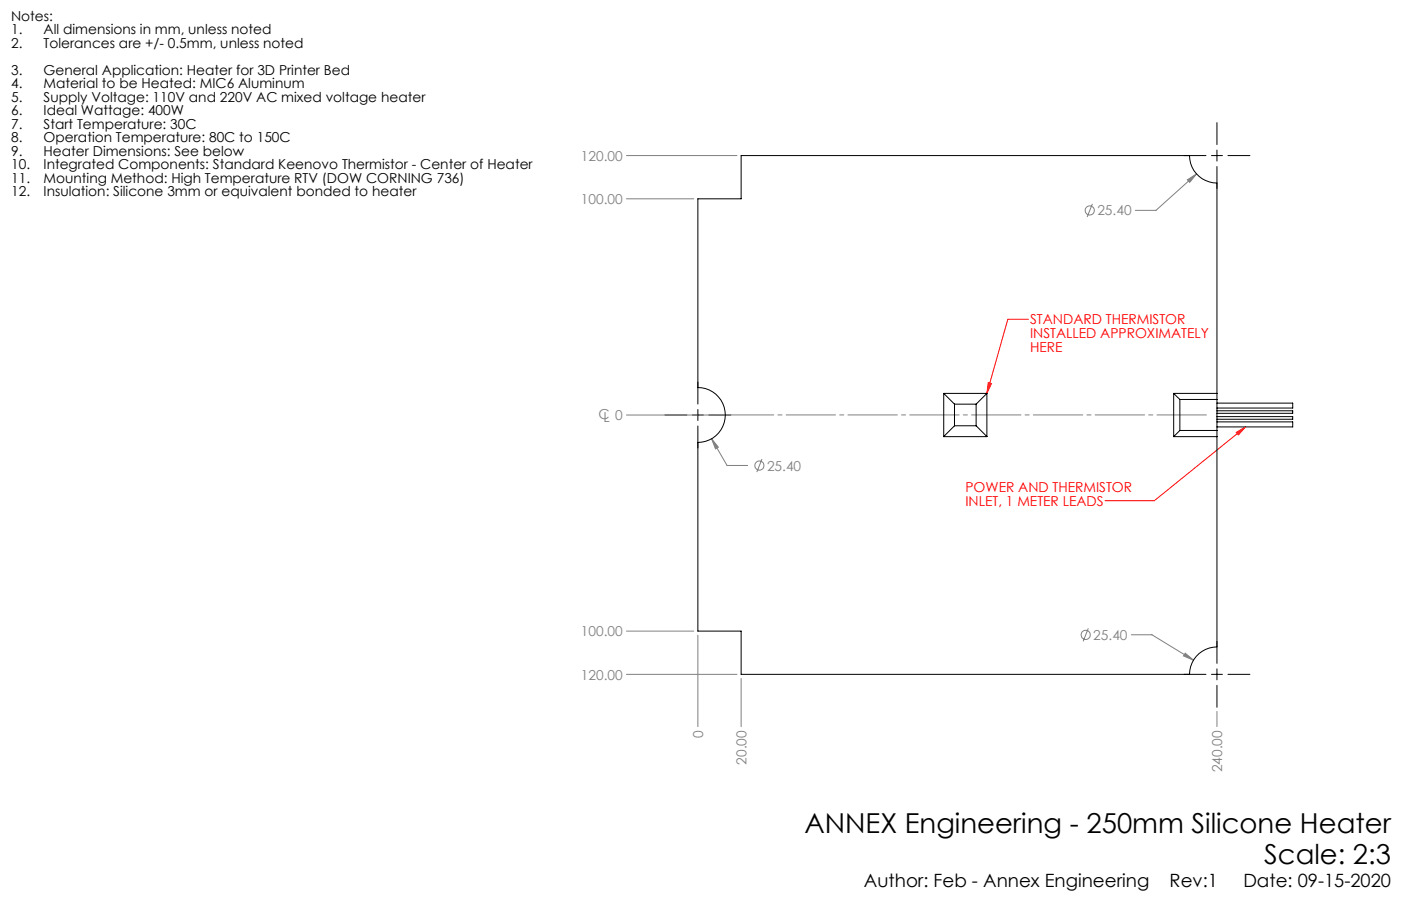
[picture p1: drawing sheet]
<svg xmlns="http://www.w3.org/2000/svg" width="432mm" height="279mm" viewBox="0 0 432 279" stroke-linecap="round" stroke-linejoin="round" font-family="sans-serif">
<g fill="none" stroke="#808080" stroke-width=".31">
<path d="M193.1 48h34.1M366 55.5l2.8-1.9-2.1 2.6zM368.8 53.6l-12.5 11.3h-6.4M193.1 61.3h20.7M336.7 62.9l-1.6 4M193.1 128h27.7M219.3 135.3l2.1 2.6-.9 .5zM219.3 135.3l4.8 8.2h6.3M234.8 141.6l-1.5 4M193.1 194.6h20.7M215.1 195.9v28.2M335.4 193.8l-1.6 4"/>
<path d="M348.7 195.8h6.3l12.8 7.8M193.1 208h34.1M228.4 209.2v14.9M365.3 201.4l2.5 2.2-3-1.3zM375.1 219.4v4.7"/>
<circle cx="335.9" cy="64.9" r="1.42"/>
<circle cx="234.1" cy="143.6" r="1.42"/>
<circle cx="334.6" cy="195.8" r="1.41"/>
</g>
<path d="M317 98.5h-6.4l-6.4 22.8M304.6 118l1 .3-1.4 3zM381 133.3l2.9-1.6-2.2 2.4zM383.9 131.7l-28.1 22.7h-15.2" fill="none" stroke="#f00" stroke-width=".31"/>
<g fill="none" stroke="#000" stroke-width=".31">
<path d="M375.1 37.8v6.8M364.9 48h6.8M373.4 48h3.4M375.1 46.3v3.4M375.1 51.4v6.7M378.5 48h6.7M215.1 117.8v6.8M204.9 128h6.8M213.4 128h3.4M215.1 126.3v3.4M215.1 131.4v6.7M218.5 128h6.7"/>
<path d="M375.1 197.8v6.8M364.9 208h6.8M373.4 208h3.4M375.1 206.3v3.4M375.1 211.3v6.8M378.5 208h6.7"/>
</g>
<path d="M222.1 128h150.9" fill="none" stroke="#808080" stroke-width=".31" stroke-dasharray="15.2 1.3 1.3 1.3" stroke-dashoffset="-1.2"/>
<path d="M304.6 118l1 .3-1.4 3zM381 133.3l2.9-1.6-2.2 2.4z" fill="#f00"/>
<path d="M219.3 135.3l1.2 3.1 .9-.5zM365.3 201.4l-.5 .9 3 1.3zM366 55.5l.7 .7 2.1-2.6z" fill="#808080"/>
<g fill="none" stroke="#000" stroke-width=".31">
<path d="M290.9 121.3l3.3 3.3M290.9 121.3h13.3M290.9 134.7h13.3M290.9 121.3v13.4M294.2 131.3l-3.3 3.4M294.2 124.6v6.7M294.2 124.6h6.6M294.2 131.3h6.6M300.8 131.3l3.4 3.4M300.8 124.6v6.7M304.2 121.3l-3.4 3.3M304.2 121.3v13.4"/>
<path d="M361.7 121.3l1.9 1.9M361.7 121.3h13.4M361.7 134.7h13.4M361.7 121.3v13.4M363.6 132.8l-1.9 1.9M363.6 123.2h11.5M363.6 132.8h11.5M363.6 123.2v9.6M375.1 121.3v1.9M375.1 132.8v1.9M375.1 130.1h23.3v1.6h-23.3M375.1 124.3h23.3v1.5h-23.3"/>
<path d="M375.1 128.5h23.3v.8h-23.3M375.1 126.7h23.3v.8h-23.3M375.1 121.3v-64.9a8.5 8.5 0 0 1-8.5-8.4h-138.2v13.3h-13.3v58.2a8.5 8.5 0 0 1 8.5 8.5 8.5 8.5 0 0 1-8.5 8.5v58.1h13.3v13.4h138.2a8.5 8.5 0 0 1 8.5-8.5v-64.8M375.1 123.2v9.6"/>
</g>
<g font-size="8.5">
<text x="248" y="256.9">ANNEX Engineering - 250mm Silicone Heater</text>
<text x="389.6" y="266.4">Scale: 2:3</text>
</g>
<g font-size="5.6">
<text x="266.3" y="273.7">Author: Feb - Annex Engineering</text>
<text x="360.5" y="273.7">Rev:1</text>
<text x="383.2" y="273.7">Date: 09-15-2020</text>
</g>
<g font-size="4.2">
<text x="3.4" y="6.3">Notes:</text>
<text x="3.4" y="10.5">1.</text>
<text x="13.4" y="10.5">All dimensions in mm, unless noted</text>
<text x="3.4" y="14.7">2.</text>
<text x="13.4" y="14.7">Tolerances are +/- 0.5mm, unless noted</text>
<text x="3.4" y="23">3.</text>
<text x="13.4" y="23">General Application: Heater for 3D Printer Bed</text>
<text x="3.4" y="27.2">4.</text>
<text x="13.4" y="27.2">Material to be Heated: MIC6 Aluminum</text>
<text x="3.4" y="31.4">5.</text>
<text x="3.4" y="35.5">6.</text>
<text x="13.4" y="31.4">Supply Voltage: 110V and 220V AC mixed voltage heater</text>
<text x="13.4" y="35.5">Ideal Wattage: 400W</text>
<text x="3.4" y="39.7">7.</text>
<text x="13.4" y="39.7">Start Temperature: 30C</text>
<text x="3.4" y="43.9">8.</text>
<text x="13.4" y="43.9">Operation Temperature: 80C to 150C</text>
<text x="3.4" y="48.1">9.</text>
<text x="3.4" y="52.2">10.</text>
<text x="13.4" y="48.1">Heater Dimensions: See below</text>
<text x="13.4" y="52.2">Integrated Components: Standard Keenovo Thermistor - Center of Heater</text>
<text x="3.4" y="56.4">11.</text>
<text x="13.4" y="56.4">Mounting Method: High Temperature RTV (DOW CORNING 736)</text>
<text x="3.4" y="60.6">12.</text>
<text x="13.4" y="60.6">Insulation: Silicone 3mm or equivalent bonded to heater</text>
</g>
<g font-size="4.2" fill="#808080">
<text x="179" y="49.6">120.00</text>
<text x="179" y="62.9">100.00</text>
<text x="338.2" y="66.4">25.40</text>
<text x="184.5" y="129.1">C</text>
<text x="186" y="130.3">L 0</text>
<text x="236.4" y="145.1">25.40</text>
<text x="179" y="196.2">100.00</text>
<text x="337" y="197.3">25.40</text>
<text x="179" y="209.6">120.00</text>
<text x="216.7" y="227.6" transform="rotate(-90 216.7 227.6)">0</text>
<text x="230" y="235.8" transform="rotate(-90 230 235.8)">20.00</text>
<text x="376.7" y="238.1" transform="rotate(-90 376.7 238.1)">240.00</text>
</g>
<g font-size="4.2" fill="#f00">
<text x="317.5" y="100.1">STANDARD THERMISTOR</text>
<text x="317.5" y="104.2">INSTALLED APPROXIMATELY</text>
<text x="317.5" y="108.4">HERE</text>
<text x="297.6" y="151.8">POWER AND THERMISTOR</text>
<text x="297.6" y="156">INLET, 1 METER LEADS</text>
</g>
</svg>
